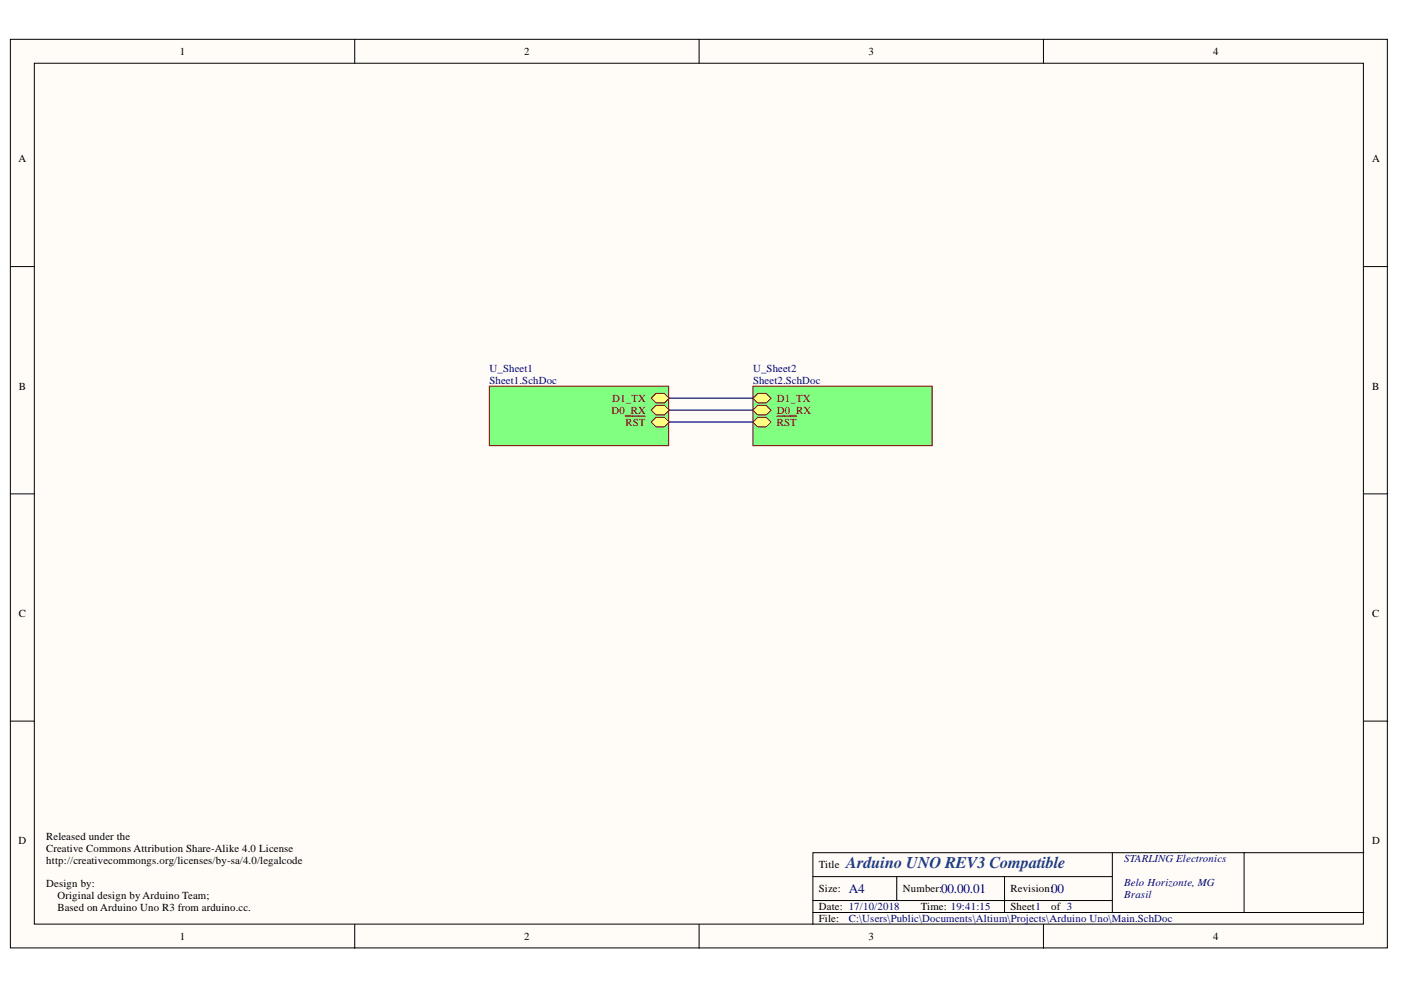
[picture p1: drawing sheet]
<svg xmlns="http://www.w3.org/2000/svg" width="297mm" height="210mm" viewBox="0 0 297 210" stroke-linecap="round" stroke-linejoin="round" font-family="sans-serif">
<g fill="#fffcf8" stroke="#000" stroke-width=".21">
<path d="M2.2 8.3h291.9v192.7h-291.9z"/>
<path d="M7.3 13.4h281.8v182.5h-281.8z"/>
</g>
<g fill="none" stroke="#000" stroke-width=".21">
<path d="M75.2 8.3v5.1M148.2 8.3v5.1M221.2 8.3v5.1M2.2 56.5h5.1M289.2 56.5h5M2.2 104.7h5.1M289.2 104.7h5M2.2 152.9h5.1M289.2 152.9h5M75.2 196v5.1M148.2 196v5.1M172.3 185.9h63.5"/>
<path d="M172.3 193.5h116.9M172.3 190.9h63.5M190.1 185.9v5M213 185.9v7.6M221.2 196v5.1M235.8 180.8v12.7M263.8 180.8h-91.5v15.2M289.2 180.8h-25.4v12.7"/>
</g>
<path d="M103.8 81.9h38v12.6h-38z" fill="#80ff80" stroke="#800000" stroke-width=".21"/>
<path d="M138.1 84.4l1-1h1.8l1 1-1 1h-1.8z" fill-rule="evenodd" fill="#ffff80"/>
<path d="M138.1 84.4l1-1h1.8l1 1-1 1h-1.8z" fill="none" stroke="#800000" stroke-width=".21"/>
<path d="M138.1 87l1-1.1h1.8l1 1.1-1 1h-1.8z" fill-rule="evenodd" fill="#ffff80"/>
<path d="M138.1 87l1-1.1h1.8l1 1.1-1 1h-1.8z" fill="none" stroke="#800000" stroke-width=".21"/>
<path d="M138.1 89.5l1-1h1.8l1 1-1 1h-1.8z" fill-rule="evenodd" fill="#ffff80"/>
<path d="M138.1 89.5l1-1h1.8l1 1-1 1h-1.8z" fill="none" stroke="#800000" stroke-width=".21"/>
<path d="M132.6 88.2h4.2" fill="none" stroke="#800000" stroke-width=".25"/>
<path d="M159.7 81.9h37.9v12.6h-37.9z" fill="#80ff80" stroke="#800000" stroke-width=".21"/>
<path d="M159.7 84.4l1-1h1.7l1.1 1-1.1 1h-1.7z" fill-rule="evenodd" fill="#ffff80"/>
<path d="M159.7 84.4l1-1h1.7l1.1 1-1.1 1h-1.7z" fill="none" stroke="#800000" stroke-width=".21"/>
<path d="M159.7 87l1-1.1h1.7l1.1 1.1-1.1 1h-1.7z" fill-rule="evenodd" fill="#ffff80"/>
<path d="M159.7 87l1-1.1h1.7l1.1 1.1-1.1 1h-1.7z" fill="none" stroke="#800000" stroke-width=".21"/>
<path d="M159.7 89.5l1-1h1.7l1.1 1-1.1 1h-1.7z" fill-rule="evenodd" fill="#ffff80"/>
<path d="M159.7 89.5l1-1h1.7l1.1 1-1.1 1h-1.7z" fill="none" stroke="#800000" stroke-width=".21"/>
<path d="M164.7 88.2h4.2" fill="none" stroke="#800000" stroke-width=".25"/>
<path d="M141.9 84.4h17.8M141.9 87h17.8M141.9 89.5h17.8" fill="none" stroke="#000080" stroke-width=".25"/>
<text font-size="3.5" fill="#1c4587" x="179.4" y="184.1">Arduino UNO REV3 Compatible</text>
<g font-size="2.8" fill="#000080">
<text x="179.9" y="189.3">A4</text>
<text x="199.5" y="189.3">00.00.01</text>
<text x="222.9" y="189.3">00</text>
</g>
<g font-size="2.3">
<text x="38.1" y="11.6">1</text>
<text x="111.1" y="11.6">2</text>
<text x="184.2" y="11.6">3</text>
<text x="257.2" y="11.6">4</text>
<text x="3.9" y="34.4">A</text>
<text x="290.9" y="34.4">A</text>
<text x="4" y="82.6">B</text>
<text x="290.9" y="82.6">B</text>
<text x="4" y="130.8">C</text>
<text x="290.9" y="130.8">C</text>
<text x="3.9" y="179">D</text>
<text x="9.8" y="178">Released under the</text>
<text x="290.9" y="179">D</text>
<text x="9.8" y="180.6">Creative Commons Attribution Share-Alike 4.0 License</text>
<text x="9.8" y="183.1">http://creativecommongs.org/licenses/by-sa/4.0/legalcode</text>
<text x="173.6" y="184.1">Title</text>
<text x="9.8" y="188.2">Design by:</text>
<text x="12.2" y="190.7">Original design by Arduino Team;</text>
<text x="173.6" y="189.2">Size:</text>
<text x="191.4" y="189.2">Number:</text>
<text x="214.3" y="189.2">Revision:</text>
<text x="12.2" y="193.2">Based on Arduino Uno R3 from arduino.cc.</text>
<text x="173.6" y="193">Date: 17/10/2018</text>
<text x="173.6" y="195.5">File:</text>
<text x="195.2" y="193">Time: 19:41:15</text>
<text x="214.3" y="193">Sheet1</text>
<text x="222.9" y="193">of 3</text>
<text x="38.1" y="199.3">1</text>
<text x="111.1" y="199.3">2</text>
<text x="184.2" y="199.3">3</text>
<text x="257.2" y="199.3">4</text>
</g>
<g font-size="2.3" fill="#000080">
<text x="103.8" y="78.8">U_Sheet1</text>
<text x="103.8" y="81.4">Sheet1.SchDoc</text>
<text x="159.7" y="78.8">U_Sheet2</text>
<text x="159.7" y="81.4">Sheet2.SchDoc</text>
<text x="238.3" y="182.8">STARLING Electronics</text>
<text x="238.3" y="187.9">Belo Horizonte, MG</text>
<text x="238.3" y="190.4">Brasil</text>
<text x="179.9" y="195.5">C:\Users\Public\Documents\Altium\Projects\Arduino Uno\Main.SchDoc</text>
</g>
<g font-size="2.3" fill="#800000">
<text x="129.7" y="87.7">D0_RX</text>
<text x="129.8" y="85.2">D1_TX</text>
<text x="164.7" y="85.2">D1_TX</text>
<text x="164.7" y="87.7">D0_RX</text>
<text x="132.6" y="90.2">RST</text>
<text x="164.7" y="90.2">RST</text>
</g>
</svg>
